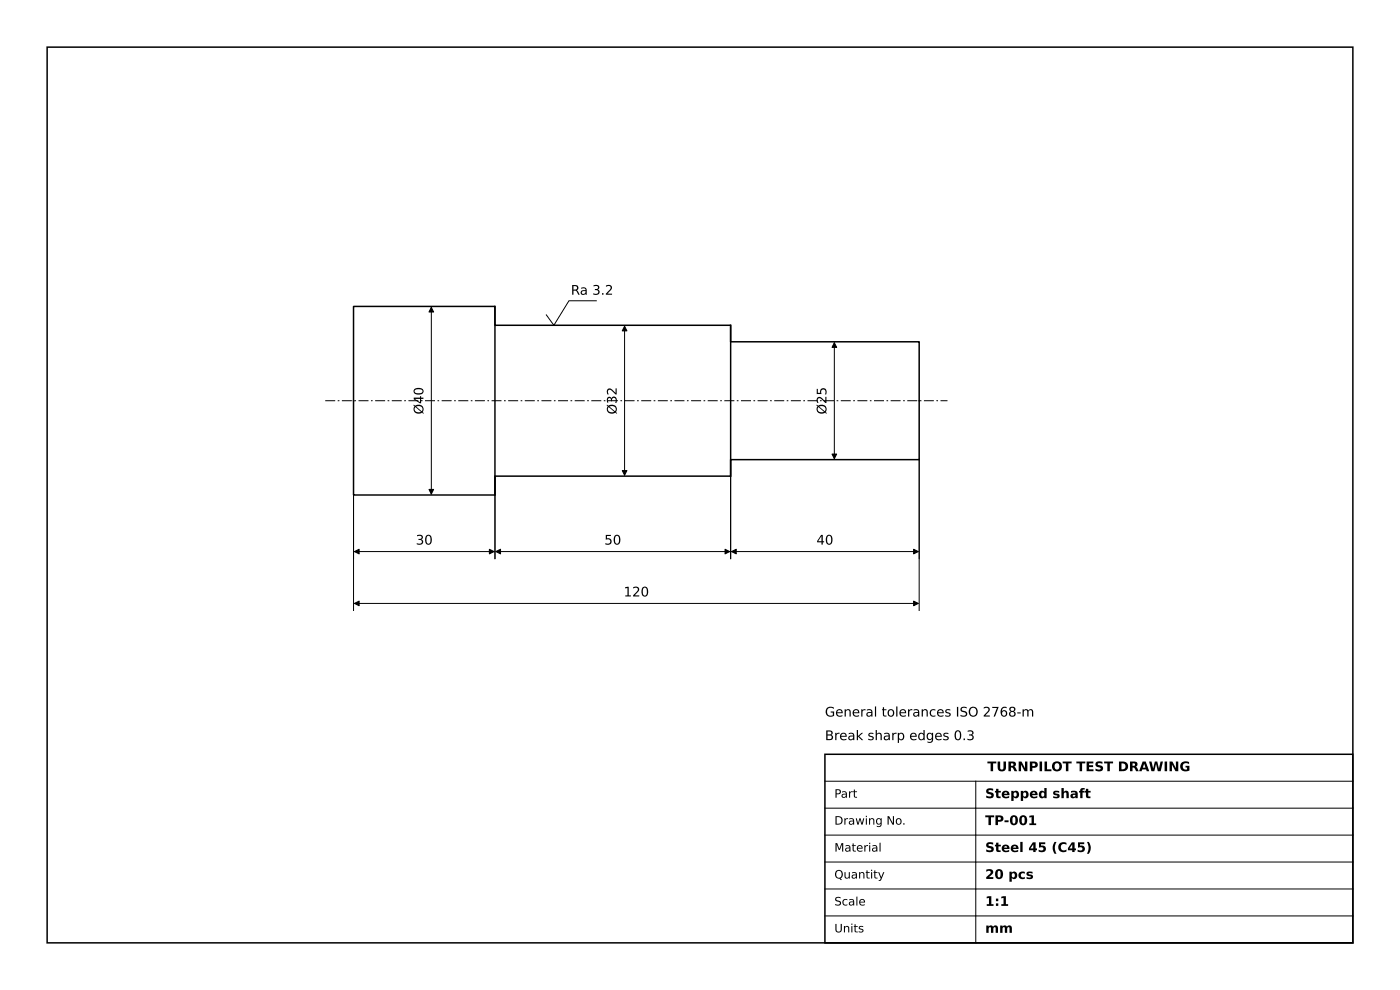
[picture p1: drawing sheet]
<svg xmlns="http://www.w3.org/2000/svg" width="297mm" height="210mm" viewBox="0 0 297 210" stroke-linecap="round" stroke-linejoin="round" font-family="sans-serif">
<path d="M10 10h277v190h-277zM75 65h30v4h50v3.5h40v25h-40v3.5h-50v4h-30zM105 65v40M155 69v32M175 160h112v40h-112z" fill="none" stroke="#000" stroke-width=".32"/>
<path d="M69 85h132" fill="none" stroke="#000" stroke-width=".21" stroke-dasharray="2.1 .5 .4 .5" stroke-linecap="butt"/>
<g fill="none" stroke="#000" stroke-width=".21">
<path d="M91.5 65.2v39.6M126.5 63.8h-5.8l-3.2 5.2-1.6-2.2M132.5 69.2v31.6M177 72.7v24.6M155 97.5v21M195 97.5v32M75 105v24.5M75.2 117h29.6M105 101v17.5M105.2 117h49.6M155.2 117h39.6M75.2 128h119.6"/>
<path d="M175 165.7h112M175 171.4h112M175 177.1h112M207 165.7v34.3M175 182.9h112M175 188.6h112M175 194.3h112M175 200h112"/>
</g>
<g fill="#000" stroke="#000" stroke-width=".21">
<path d="M91.5 65.2l.5 1h-1zM132.5 69.2l.5 1h-1zM177 72.7l.5 1h-1zM132 99.8h1l-.5 1zM176.5 96.3h1l-.5 1zM75.2 117l1-.5v1zM91 103.8h1l-.5 1zM103.8 116.5l1 .5-1 .5zM105.2 117l1-.5v1zM153.8 116.5l1 .5-1 .5zM155.2 117l1-.5v1zM193.8 116.5l1 .5-1 .5z"/>
<path d="M75.2 128l1-.5v1zM193.8 127.5l1 .5-1 .5z"/>
</g>
<g font-size="2.8">
<text x="121.1" y="62.5">Ra 3.2</text>
<text x="89.8" y="87.9" transform="rotate(-90 89.8 87.9)">Ø40</text>
<text x="130.8" y="87.9" transform="rotate(-90 130.8 87.9)">Ø32</text>
<text x="175.3" y="87.9" transform="rotate(-90 175.3 87.9)">Ø25</text>
<text x="88.2" y="115.5">30</text>
<text x="128.2" y="115.5">50</text>
<text x="173.2" y="115.5">40</text>
<text x="132.3" y="126.5">120</text>
<text x="175" y="152">General tolerances ISO 2768-m</text>
<text x="175" y="157">Break sharp edges 0.3</text>
<text x="209.5" y="163.6">TURNPILOT TEST DRAWING</text>
<text x="209" y="169.3">Stepped shaft</text>
<text x="209" y="175">TP-001</text>
<text x="209" y="180.7">Steel 45 (C45)</text>
<text x="209" y="186.4">20 pcs</text>
<text x="209" y="192.2">1:1</text>
<text x="209" y="197.9">mm</text>
</g>
<g font-size="2.5">
<text x="177" y="169.2">Part</text>
<text x="177" y="174.9">Drawing No.</text>
<text x="177" y="180.6">Material</text>
<text x="177" y="186.4">Quantity</text>
<text x="177" y="192.1">Scale</text>
<text x="177" y="197.8">Units</text>
</g>
</svg>
